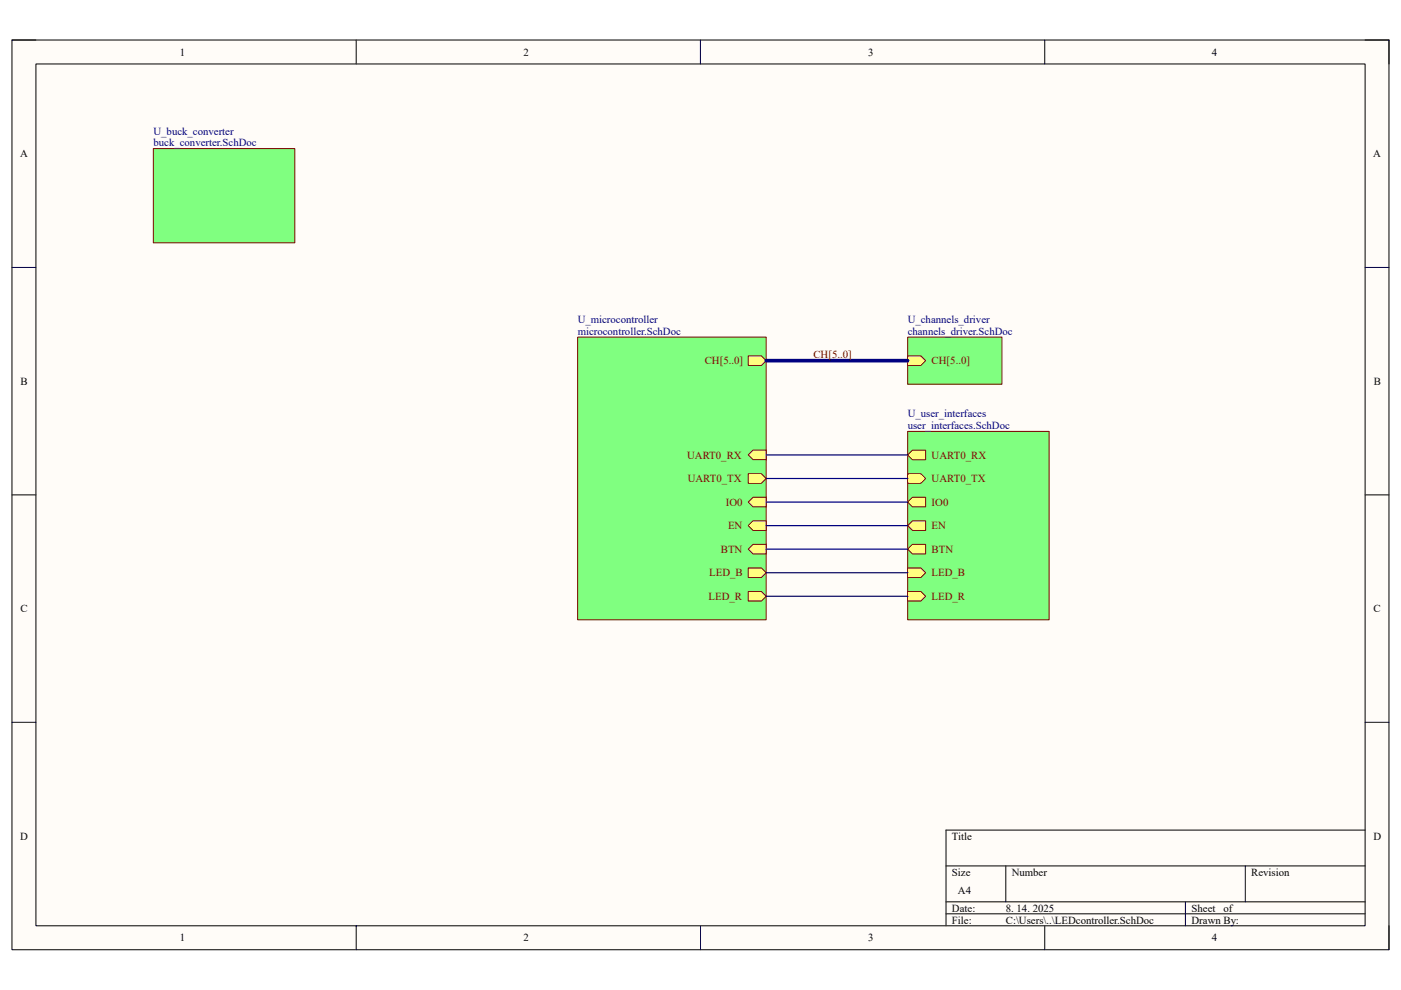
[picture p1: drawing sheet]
<svg xmlns="http://www.w3.org/2000/svg" width="297mm" height="210mm" viewBox="0 0 297 210" stroke-linecap="round" stroke-linejoin="round" font-family="sans-serif">
<path d="M2.5 8.5h292v192.9h-292z" fill="#fffcf8"/>
<path d="M2.5 8.5h292v192.9h-292z" fill="none" stroke="#000" stroke-width=".21"/>
<path d="M7.6 13.6h281.8v182.8h-281.8z" fill="#fffcf8"/>
<g fill="none" stroke="#000" stroke-width=".21">
<path d="M2.5 8.5h5.1M7.6 13.6h281.8v182.8h-281.8zM75.5 8.5v5.1M148.5 8.5v5.1M221.5 8.5v5.1M289.4 8.5h5.1v5.1M2.5 56.7h5.1M289.4 56.7h5.1M2.5 105h5.1M289.4 105h5.1M2.5 153.2h5.1M289.4 153.2h5.1"/>
<path d="M289.4 176.1h-88.8v20.3M75.5 196.4v5M148.5 196.4v5M200.6 183.7h88.8M200.6 191.3h88.8M200.6 193.8h88.8M213.3 183.7v7.6M221.5 196.4v5M251.3 191.3v5.1M264 183.7v7.6M294.5 196.4v5"/>
</g>
<path d="M32.5 31.5h30v20h-30z" fill="#80ff80"/>
<path d="M32.5 31.5h30v20h-30z" fill="none" stroke="#800000" stroke-width=".21"/>
<path d="M122.5 71.5h40v60h-40z" fill="#80ff80"/>
<path d="M122.5 71.5h40v60h-40z" fill="none" stroke="#800000" stroke-width=".21"/>
<path d="M158.6 75.5h2.8l1.1 1-1.1 1h-2.8z" fill-rule="evenodd" fill="#ffff80"/>
<path d="M158.6 75.5h2.8l1.1 1-1.1 1h-2.8z" fill="none" stroke="#800000" stroke-width=".21"/>
<path d="M158.6 100.5h2.8l1.1 1-1.1 1h-2.8z" fill-rule="evenodd" fill="#ffff80"/>
<path d="M158.6 100.5h2.8l1.1 1-1.1 1h-2.8z" fill="none" stroke="#800000" stroke-width=".21"/>
<path d="M158.6 96.5l1.1-1h2.8v2h-2.8z" fill-rule="evenodd" fill="#ffff80"/>
<path d="M158.6 96.5l1.1-1h2.8v2h-2.8z" fill="none" stroke="#800000" stroke-width=".21"/>
<path d="M158.6 106.5l1.1-1h2.8v2h-2.8z" fill-rule="evenodd" fill="#ffff80"/>
<path d="M158.6 106.5l1.1-1h2.8v2h-2.8z" fill="none" stroke="#800000" stroke-width=".21"/>
<path d="M158.6 116.5l1.1-1h2.8v2h-2.8z" fill-rule="evenodd" fill="#ffff80"/>
<path d="M158.6 116.5l1.1-1h2.8v2h-2.8z" fill="none" stroke="#800000" stroke-width=".21"/>
<path d="M158.6 125.5h2.8l1.1 1-1.1 1h-2.8z" fill-rule="evenodd" fill="#ffff80"/>
<path d="M158.6 125.5h2.8l1.1 1-1.1 1h-2.8z" fill="none" stroke="#800000" stroke-width=".21"/>
<path d="M158.6 120.5h2.8l1.1 1-1.1 1h-2.8z" fill-rule="evenodd" fill="#ffff80"/>
<path d="M158.6 120.5h2.8l1.1 1-1.1 1h-2.8z" fill="none" stroke="#800000" stroke-width=".21"/>
<path d="M158.6 111.5l1.1-1h2.8v2h-2.8z" fill-rule="evenodd" fill="#ffff80"/>
<path d="M158.6 111.5l1.1-1h2.8v2h-2.8z" fill="none" stroke="#800000" stroke-width=".21"/>
<path d="M192.4 71.5h20v10h-20z" fill="#80ff80"/>
<path d="M192.4 71.5h20v10h-20z" fill="none" stroke="#800000" stroke-width=".21"/>
<path d="M192.4 75.5h2.8l1.1 1-1.1 1h-2.8z" fill-rule="evenodd" fill="#ffff80"/>
<path d="M192.4 75.5h2.8l1.1 1-1.1 1h-2.8z" fill="none" stroke="#800000" stroke-width=".21"/>
<path d="M192.4 91.5h30v40h-30z" fill="#80ff80"/>
<path d="M192.4 91.5h30v40h-30z" fill="none" stroke="#800000" stroke-width=".21"/>
<path d="M192.4 100.5h2.8l1.1 1-1.1 1h-2.8z" fill-rule="evenodd" fill="#ffff80"/>
<path d="M192.4 100.5h2.8l1.1 1-1.1 1h-2.8z" fill="none" stroke="#800000" stroke-width=".21"/>
<path d="M192.4 96.5l1.1-1h2.8v2h-2.8z" fill-rule="evenodd" fill="#ffff80"/>
<path d="M192.4 96.5l1.1-1h2.8v2h-2.8z" fill="none" stroke="#800000" stroke-width=".21"/>
<path d="M192.4 106.5l1.1-1h2.8v2h-2.8z" fill-rule="evenodd" fill="#ffff80"/>
<path d="M192.4 106.5l1.1-1h2.8v2h-2.8z" fill="none" stroke="#800000" stroke-width=".21"/>
<path d="M192.4 111.5l1.1-1h2.8v2h-2.8z" fill-rule="evenodd" fill="#ffff80"/>
<path d="M192.4 111.5l1.1-1h2.8v2h-2.8z" fill="none" stroke="#800000" stroke-width=".21"/>
<path d="M192.4 116.5l1.1-1h2.8v2h-2.8z" fill-rule="evenodd" fill="#ffff80"/>
<path d="M192.4 116.5l1.1-1h2.8v2h-2.8z" fill="none" stroke="#800000" stroke-width=".21"/>
<path d="M192.4 125.5h2.8l1.1 1-1.1 1h-2.8z" fill-rule="evenodd" fill="#ffff80"/>
<path d="M192.4 125.5h2.8l1.1 1-1.1 1h-2.8z" fill="none" stroke="#800000" stroke-width=".21"/>
<path d="M192.4 120.5h2.8l1.1 1-1.1 1h-2.8z" fill-rule="evenodd" fill="#ffff80"/>
<path d="M192.4 120.5h2.8l1.1 1-1.1 1h-2.8z" fill="none" stroke="#800000" stroke-width=".21"/>
<path d="M162.5 96.5h29.9M162.5 101.5h29.9M162.5 111.5h29.9M162.5 106.5h29.9M162.5 116.5h29.9M162.5 121.5h29.9M162.5 126.5h29.9" fill="none" stroke="#000080" stroke-width=".25"/>
<path d="M162.5 76.5h29.9" fill="none" stroke="#000080" stroke-width=".76"/>
<g font-size="2.3">
<text x="38.2" y="11.8">1</text>
<text x="111" y="11.8">2</text>
<text x="184.1" y="11.8">3</text>
<text x="256.9" y="11.8">4</text>
<text x="4.3" y="33.4">A</text>
<text x="291.1" y="33.4">A</text>
<text x="4.4" y="81.6">B</text>
<text x="291.2" y="81.6">B</text>
<text x="4.4" y="129.9">C</text>
<text x="291.2" y="129.9">C</text>
<text x="4.3" y="178.1">D</text>
<text x="201.8" y="178.1">Title</text>
<text x="291.2" y="178.1">D</text>
<text x="201.8" y="185.7">Size</text>
<text x="214.5" y="185.7">Number</text>
<text x="265.3" y="185.7">Revision</text>
<text x="203.1" y="189.5">A4</text>
<text x="201.8" y="193.3">Date:</text>
<text x="201.8" y="195.9">File:</text>
<text x="213.2" y="193.3">8. 14. 2025</text>
<text x="213.3" y="195.9">C:\Users\..\LEDcontroller.SchDoc</text>
<text x="252.6" y="193.3">Sheet</text>
<text x="252.6" y="195.9">Drawn By:</text>
<text x="259.4" y="193.3">of</text>
<text x="38.2" y="199.7">1</text>
<text x="111" y="199.7">2</text>
<text x="184.1" y="199.7">3</text>
<text x="256.9" y="199.7">4</text>
</g>
<g font-size="2.3" fill="#000080">
<text x="32.5" y="28.5">U_buck_converter</text>
<text x="32.5" y="31">buck_converter.SchDoc</text>
<text x="122.5" y="68.5">U_microcontroller</text>
<text x="122.5" y="71">microcontroller.SchDoc</text>
<text x="192.4" y="68.5">U_channels_driver</text>
<text x="192.4" y="71">channels_driver.SchDoc</text>
<text x="192.4" y="88.5">U_user_interfaces</text>
<text x="192.4" y="91">user_interfaces.SchDoc</text>
</g>
<g font-size="2.3" fill="#800000">
<text x="149.4" y="77.3">CH[5..0]</text>
<text x="172.5" y="76">CH[5..0]</text>
<text x="197.5" y="77.3">CH[5..0]</text>
<text x="145.7" y="97.3">UART0_RX</text>
<text x="197.5" y="97.3">UART0_RX</text>
<text x="145.8" y="102.3">UART0_TX</text>
<text x="153.9" y="107.3">IO0</text>
<text x="197.5" y="102.3">UART0_TX</text>
<text x="197.5" y="107.3">IO0</text>
<text x="154.4" y="112.3">EN</text>
<text x="197.5" y="112.3">EN</text>
<text x="152.8" y="117.3">BTN</text>
<text x="197.5" y="117.3">BTN</text>
<text x="150.4" y="122.3">LED_B</text>
<text x="197.5" y="122.3">LED_B</text>
<text x="150.2" y="127.3">LED_R</text>
<text x="197.5" y="127.3">LED_R</text>
</g>
</svg>
